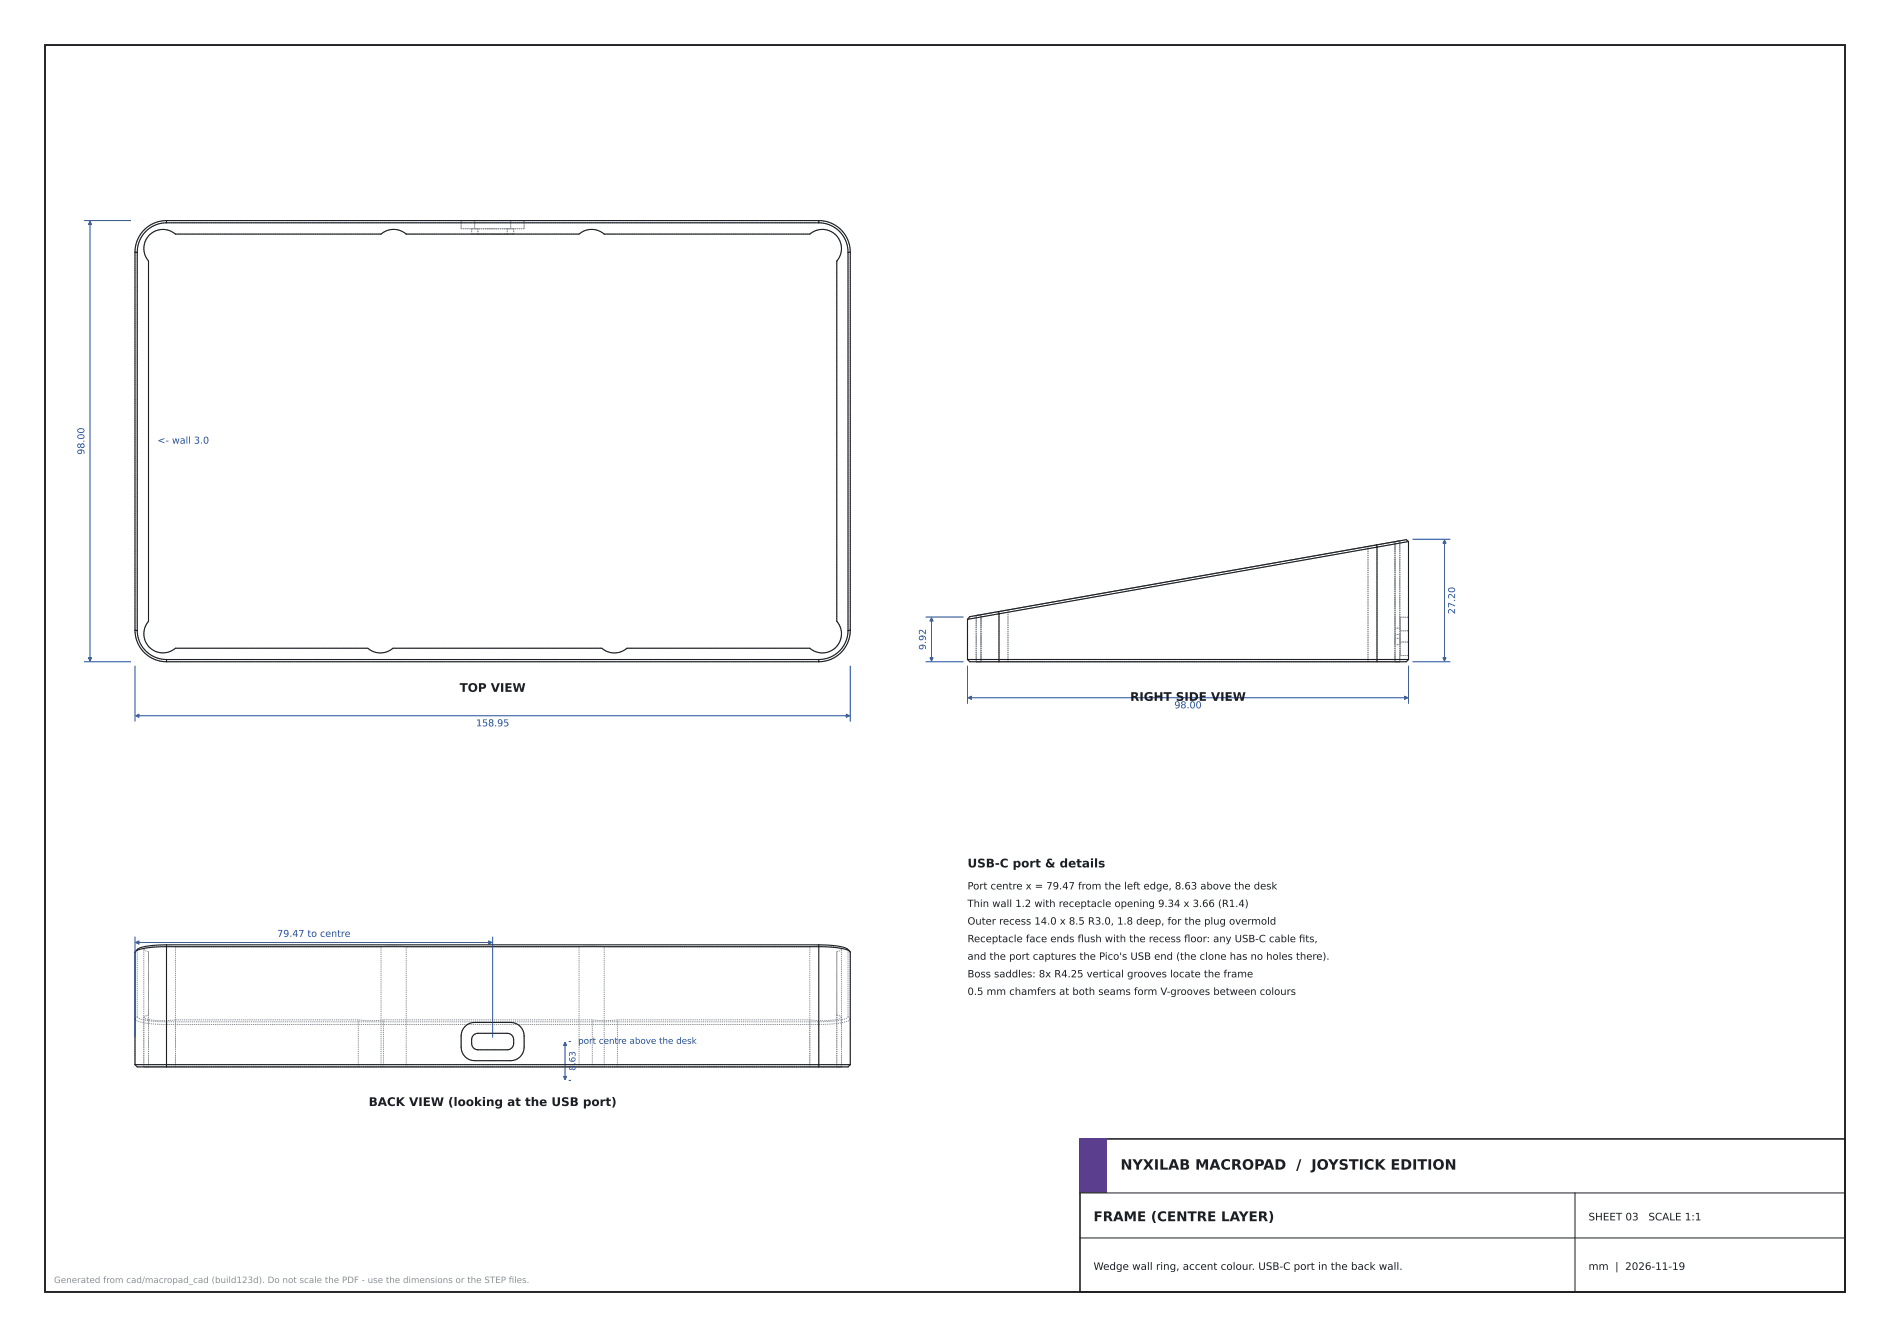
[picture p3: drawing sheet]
<svg xmlns="http://www.w3.org/2000/svg" width="420mm" height="297mm" viewBox="0 0 420 297" stroke-linecap="round" stroke-linejoin="round" font-family="sans-serif">
<path d="M10 10h400v277h-400z" fill="none" stroke="#1d1f24" stroke-width=".42"/>
<path d="M240 253h170v34h-170z" fill="none" stroke="#1d1f24" stroke-width=".35"/>
<path d="M240 253h6v12h-6z" fill="#5b3e8e"/>
<g fill="none" stroke="#1f4e9c" stroke-width=".22">
<path d="M18.8 49h10.2M20 49.2v97.6M314 119.8h8.2M321 120v26.8M205.8 137.1h8.2M207 137.3v9.5M18.8 147h10.2M30 148v12.2M30.2 159h158.6M189 148v12.2M205.8 147h8.2M215 148v8.2"/>
<path d="M215.2 155h97.6M313 148v8.2M314 147h8.2M30 208.2v22.2M30.2 209.4h79.1M109.5 208.2v22.2M125.6 231.5v8.3M126.5 231.4h.3M126.5 240h.3"/>
</g>
<g fill="#1f4e9c" stroke="#1f4e9c" stroke-width=".22">
<path d="M30.2 159l.7-.4v.8z"/>
<path d="M188.1 158.6l.7 .4-.7 .4z"/>
<path d="M19.6 146.1h.8l-.4 .7z"/>
<path d="M20 49.2l.4 .7h-.8z"/>
<path d="M206.6 146.1h.8l-.4 .7z"/>
<path d="M207 137.3l.4 .7h-.8z"/>
<path d="M320.6 146.1h.8l-.4 .7z"/>
<path d="M321 120l.4 .7h-.8z"/>
<path d="M215.2 155l.7-.4v.8z"/>
<path d="M312.1 154.6l.7 .4-.7 .4z"/>
<path d="M30.2 209.4l.7-.4v.7z"/>
<path d="M108.6 209l.7 .4-.7 .3z"/>
<path d="M125.2 239.1h.7l-.3 .7z"/>
<path d="M125.6 231.5l.3 .8h-.7z"/>
</g>
<path d="M240 275h170M240 265h170M350 265v22" fill="none" stroke="#1d1f24" stroke-width=".22"/>
<g fill="none" stroke="#8a8f98" stroke-width=".22" stroke-dasharray=".3 .2" stroke-linecap="butt">
<path d="M30 56a7 7 0 0 1 7-7M30 56h.5M30.5 56a6.5 6.5 0 0 1 6.5-6.5M37 49h145M37 49.5h145M37 49v.5M39 52h45.7M39 52a4.2 4.2 0 0 0-5.8 .2 4.2 4.2 0 0 0-.2 5.8M90.3 52h38.4M90.3 52a4.2 4.2 0 0 0-5.6 0M102.5 49h3M102.5 50.8v-1.8"/>
<path d="M102.5 50.8h3M104.8 52h1.4M104.8 50.8h1.4M104.8 52v-1.2M105.5 49h-3M105.5 50.8h8M105.5 50.8h-3M105.5 50.8v-1.8M106.2 52h-1.4M106.2 50.8h-1.4M106.2 52v-1.2M112.7 52h-6.5"/>
<path d="M112.7 52h1.4M112.7 50.8h-6.5M112.7 50.8h1.4M112.7 52v-1.2M113.5 49h-8M113.5 49h3M113.5 50.8h3M113.5 50.8v-1.8M114.1 52h-1.4M114.1 50.8h-1.4M114.1 52v-1.2M116.5 49h-3"/>
<path d="M116.5 50.8v-1.8M116.5 50.8h-3M134.3 52h45.7M134.3 52a4.2 4.2 0 0 0-5.6 0M182 49.5a6.5 6.5 0 0 1 6.4 6.5M182 49a7 7 0 0 1 7 7M182 49v.5M185.9 58a4.2 4.2 0 0 0-.1-5.8 4.2 4.2 0 0 0-5.8-.2M188.4 56v84M189 56v84M189 56h-.6M33 138a4.3 4.3 0 0 0 .2 5.8 4.3 4.3 0 0 0 5.8 .2"/>
<path d="M33 138v-80M185.9 138v-80M215 137.6l7-1.2M215 137.6l.5-.6M215.5 137l6.4-1.1M217 136.7l1-.2M217 136.7l4.2-.7M218 136.5l-1 .2M221.2 136l2.8-.5M221.9 135.9l84-14.9M222 136.4l84-14.9M222 136.4l-.1-.5"/>
<path d="M224 135.5l-7 1.2M224 135.5l80-14.1M304 121.4l2.8-.5M305.9 121l6.6-1.1M306 121.5l7-1.2M306 121.5l-.1-.5M306.8 120.9l4.3-.8M310 120.3l1.1-.2M310 139.5v1.4M310 139.5h1.2M311.1 120.1l-1.1 .2M311.1 120.1l-7.1 1.3"/>
<path d="M311.2 137.1h1.8M311.2 137.1v3M311.2 139.5v1.4M313 120.3l-.5-.4M313 137.1v3M30 140v-84M30 140h.5M30.5 140v-84M37 147a7 7 0 0 1-7-7M37 146.5a6.5 6.5 0 0 1-6.5-6.5M37 147v-.5M39 144h42.7"/>
<path d="M81.7 144a4.3 4.3 0 0 0 5.6 0M87.3 144h46.4M133.7 144a4.3 4.3 0 0 0 5.6 0M139.3 144h40.7M180 144a4.2 4.2 0 0 0 5.8-.2 4.2 4.2 0 0 0 .1-5.8M182 146.5h-145M182 147h-145M182 147v-.5M188.4 140a6.5 6.5 0 0 1-6.4 6.5M189 140a7 7 0 0 1-7 7M189 140h-.6M215 146.5v-8.9"/>
<path d="M215 146.5h7M215 146.5l.5 .5M215.5 147h6.5M217 147h1M217 147h7M217 147v-10.3M218 147h-1M218 147v-10.5M222 146.5h84M222 147h84M222 146.5v-10.1M222 146.5v.5"/>
<path d="M224 147h-7M224 147h80M224 147v-11.5M304 147h7.1M304 147v-25.6M306 146.5h7M306 147h6.5M306 146.5v-25M306 146.5v.5M310 147h1.1M310 147v-26.7M310 141.8v-.9"/>
<path d="M310 140.9v-1.4M310 143.2v-1.4M310 141.8v1.4M310 143.2h1.2M310 141.8h1.2M310 140.9h1.2M311.1 147h-1.1M311.1 147h-7.1M311.1 147v-26.9M311.2 140.1v2.5M311.2 140.1v-3M311.2 142.6v3"/>
<path d="M311.2 145.6h1.8M311.2 145.6v-3M311.2 141.8v-.9M311.2 140.9v-1.4M311.2 143.2v-1.4M311.2 141.8v1.4M311.2 142.6h1.8M311.2 140.1h1.8M313 146.5v-26.2M313 146.5l-.5 .5M313 142.6v-2.5M313 140.1v-3"/>
<path d="M313 145.6v-3M313 142.6v3M30 211.5v14.9M30 211.5l.5-.5M30.5 211v14.9M30.6 210.8l-.1 .2M32 210.9l.9-.5 1.7-.2h2.2l2.2 .1M33 211.4l-.8-.2-.2-.3M84.7 210.3h-45.7M84.7 210.3l2.8-.2 2.8 .2M128.7 210.3h-38.4M128.7 210.3l2.8-.2 2.8 .2"/>
<path d="M180 210.3h-45.7M180 210.3l2.2-.1h2.2l1.6 .2 1 .5M187 210.9l-.3 .3-.8 .2M188.4 211v-.2M189 211.5l-.6-.5M30 236.5l.5 .5M30 236.5h7M30 226.4a3.6 3.6 0 0 0 2.5 .9l4.5 .3M30 236.5v-10.1M30 226.4l.5-.5M30.5 237h6.5M30.5 225.9a3.7 3.7 0 0 0 2.6 .9l3.9 .2"/>
<path d="M32 237h1M32 237h7M32 226l.2-.3 .8-.2M32 237v-11M32 237v-26.1M33 237h-1M33 225.5v-14.1M33 237v-11.5M33 237v-25.6M37 237h145M37 227h145M37 236.5h145"/>
<path d="M37 227.6h145M37 236.5v-8.9M37 236.5v.5M37 227.6v-.6M39 237h-7M39 226.5l-2.2 .2h-2.2l-1.7-.2-.9-.5M39 237v-10.5M39 237v-26.7M79.6 237h-40.6M79.6 226.5h-40.6M79.6 237v-10.5M84.7 237h-45.7"/>
<path d="M84.7 237h5.6M84.7 237v-26.7M85.2 237h-5.6M85.2 226.5l-2.8 .2-2.8-.2M85.2 237v-10.5M90.3 237v-26.7M102.5 230.1v2.5M102.5 232.6a3 3 0 0 0 3 3M104.8 230.9a1.4 1.4 0 0 1 1.4-1.4M104.8 231.8v-.9M105.5 227.1a3 3 0 0 0-3 3M106.2 229.5h6.5"/>
<path d="M106.2 233.2a1.4 1.4 0 0 1-1.4-1.4M106.2 233.2h6.5M112.7 229.5a1.4 1.4 0 0 1 1.4 1.4M113.5 227.1h-8M113.5 235.6h-8M113.5 235.6a3 3 0 0 0 3-3M114.1 231.8v-.9M114.1 231.8a1.4 1.4 0 0 1-1.4 1.4M116.5 230.1v2.5M116.5 230.1a3 3 0 0 0-3-3M128.7 237h-38.4M128.7 237h5.6"/>
<path d="M128.7 237v-26.7M131.6 237h-46.4M131.6 226.5h-46.4M131.6 237v-10.5M134.3 237v-26.7M137.2 237h-5.6M137.2 226.5l-2.8 .2-2.8-.2M137.2 237v-10.5M180 237h-42.8M180 237h-45.7M180 237h7M180 226.5h-42.8"/>
<path d="M180 237v-10.5M180 237v-26.7M182 236.5h7M182 227.6l2.2-.1a14.6 14.6 0 0 0 4.4-.8l.4-.3M182 237h6.4M182 227l4.4-.3a3.2 3.2 0 0 0 2-.8M182 236.5v-8.9M182 236.5v.5M182 227.6v-.6M185.9 237h1.1M185.9 225.5l.8 .2 .3 .3M185.9 225.5v-14.1"/>
<path d="M185.9 237v-11.5M185.9 237v-25.6M187 237h-7M187 237h-1.1M187 226l-1 .5-1.6 .2h-2.2l-2.2-.2M187 237v-11M187 237v-26.1M188.4 225.9v-14.9M189 226.4v-14.9M189 236.5v-10.1M189 236.5l-.6 .5M189 226.4l-.6-.5"/>
</g>
<g fill="none" stroke="#1d1f24" stroke-width=".25">
<path d="M30 56v84M30 56l.5 .1M30.5 56.1v84M33.2 52.2a4.3 4.3 0 0 1 5.8-.2h45.7a4.3 4.3 0 0 1 5.6 0h38.4a4.3 4.3 0 0 1 5.6 0h45.7a4.3 4.3 0 0 1 5.8 .2 4.3 4.3 0 0 1 .1 5.8v80a4.3 4.3 0 0 1-.1 5.8 4.3 4.3 0 0 1-5.8 .2h-40.7a4.3 4.3 0 0 1-5.6 0h-46.4a4.3 4.3 0 0 1-5.6 0h-42.7a4.3 4.3 0 0 1-5.8-.2 4.3 4.3 0 0 1-.2-5.8v-80a4.3 4.3 0 0 1 .2-5.8zM37 49a7 7 0 0 0-7 7M37 49.5a6.5 6.5 0 0 0-6.5 6.6M37 49v.5M37 49h145M37 49.5h145M182 49.5a6.5 6.5 0 0 1 6.4 6.6M182 49a7 7 0 0 1 7 7M182 49v.5"/>
<path d="M188.4 56.1v84M189 56l-.6 .1M189 56v84M215 137.6v8.9M221.9 135.9l.1 .5M221.9 135.9l-5.2 .9a1.68 1.68 0 0 0-1.7 .8M222 136.4l-7 1.2M222 136.4v10.6M305.9 121l.1 .5M305.9 121l-84 14.9M306 121.5l-84 14.9M306 121.5v25.5"/>
<path d="M313 120.3l-.5-.4-6.6 1.1M313 120.3l-7 1.2M313 120.3v26.2M30 140a7 7 0 0 0 7 7M30 140l.5 .1M30.5 140.1a6.5 6.5 0 0 0 6.5 6.4M37 146.5h145M37 147h145M37 146.5v.5M182 146.5v.5M188.4 140.1a6.5 6.5 0 0 1-6.4 6.4M189 140a7 7 0 0 1-7 7"/>
<path d="M189 140l-.6 .1M215 146.5l.5 .5h6.5M215 146.5h98M222 147h84M313 146.5l-.5 .5h-6.5M30.1 211.3l-.1 25.2M37 209.9h-1.8a8.8 8.8 0 0 0-4.8 1.1l-.3 .3M37 209.9v27.1M37 209.9h145M182 210.3l2.3 .1a11.5 11.5 0 0 1 4.5 .9M182 209.9h1.7a8.8 8.8 0 0 1 4.8 1.1l.3 .3M182 210.3l-147.3 .1a11.5 11.5 0 0 0-4.6 .9"/>
<path d="M182 209.9v.4M182 210.3v26.7M188.8 211.3l.2 25.2M30 236.5h159M30 236.5l.5 .5h6.5M37 237h145M103.4 228a3 3 0 0 1 2.1-.9h8a3 3 0 0 1 3 3 5.7 5.7 0 0 1-.5 4.2 3 3 0 0 1-2.5 1.3h-8a3 3 0 0 1-3-3 5.7 5.7 0 0 1 .5-4.1zM105.2 230l1-.5h6.5a1.4 1.4 0 0 1 1.4 1.4 1.66 1.66 0 0 1-1.4 2.3h-6.5a1.4 1.4 0 0 1-1.4-1.4 2.03 2.03 0 0 1 .4-1.8zM189 236.5l-.6 .5h-6.4"/>
</g>
<text font-size="3.2" fill="#1d1f24" x="249" y="259.8">NYXILAB MACROPAD / JOYSTICK EDITION</text>
<text font-size="3" fill="#1d1f24" x="243" y="271.3">FRAME (CENTRE LAYER)</text>
<g font-size="2.6" fill="#1d1f24">
<text x="102.1" y="153.7">TOP VIEW</text>
<text x="251.1" y="155.7">RIGHT SIDE VIEW</text>
<text x="215" y="192.7">USB-C port &amp; details</text>
<text x="81.9" y="245.7">BACK VIEW (looking at the USB port)</text>
</g>
<g font-size="2.3" fill="#1d1f24">
<text x="353" y="271.1">SHEET 03</text>
<text x="366.3" y="271.1">SCALE 1:1</text>
<text x="243" y="282.1">Wedge wall ring, accent colour. USB-C port in the back wall.</text>
<text x="353" y="282.1">mm | 2026-11-19</text>
</g>
<g font-size="2.2" fill="#1d1f24">
<text x="215" y="197.6">Port centre x = 79.47 from the left edge, 8.63 above the desk</text>
<text x="215" y="201.5">Thin wall 1.2 with receptacle opening 9.34 x 3.66 (R1.4)</text>
<text x="215" y="205.4">Outer recess 14.0 x 8.5 R3.0, 1.8 deep, for the plug overmold</text>
<text x="215" y="209.3">Receptacle face ends fush with the recess foor: any USB-C cable fts,</text>
<text x="239.4" y="209.3">l</text>
<text x="263.1" y="209.3">l</text>
<text x="288.7" y="209.3">i</text>
<text x="215" y="213.2">and the port captures the Pico's USB end (the clone has no holes there).</text>
<text x="215" y="217.1">Boss saddles: 8x R4.25 vertical grooves locate the frame</text>
<text x="215" y="221">0.5 mm chamfers at both seams form V-grooves between colours</text>
</g>
<g font-size="2.1" fill="#1f4e9c">
<text x="18.7" y="101" transform="rotate(-90 18.7 101)">98.00</text>
<text x="35" y="98.6">&lt;- wall 3.0</text>
<text x="323.3" y="136.4" transform="rotate(-90 323.3 136.4)">27.20</text>
<text x="205.7" y="144.4" transform="rotate(-90 205.7 144.4)">9.92</text>
<text x="105.8" y="161.3">158.95</text>
<text x="261" y="157.3">98.00</text>
<text x="61.6" y="208.1">79.47 to centre</text>
</g>
<g font-size="1.9" fill="#1f4e9c">
<text x="128.5" y="231.9">port centre above the desk</text>
<text x="127.9" y="237.8" transform="rotate(-90 127.9 237.8)">8.63</text>
</g>
<g font-size="1.9" fill="#8a8f98">
<text x="12" y="285">Generated from cad/macropad_cad (build123d). Do not scale the PDF - use the dimensions or the STEP fles.</text>
<text x="113" y="285">i</text>
</g>
</svg>
